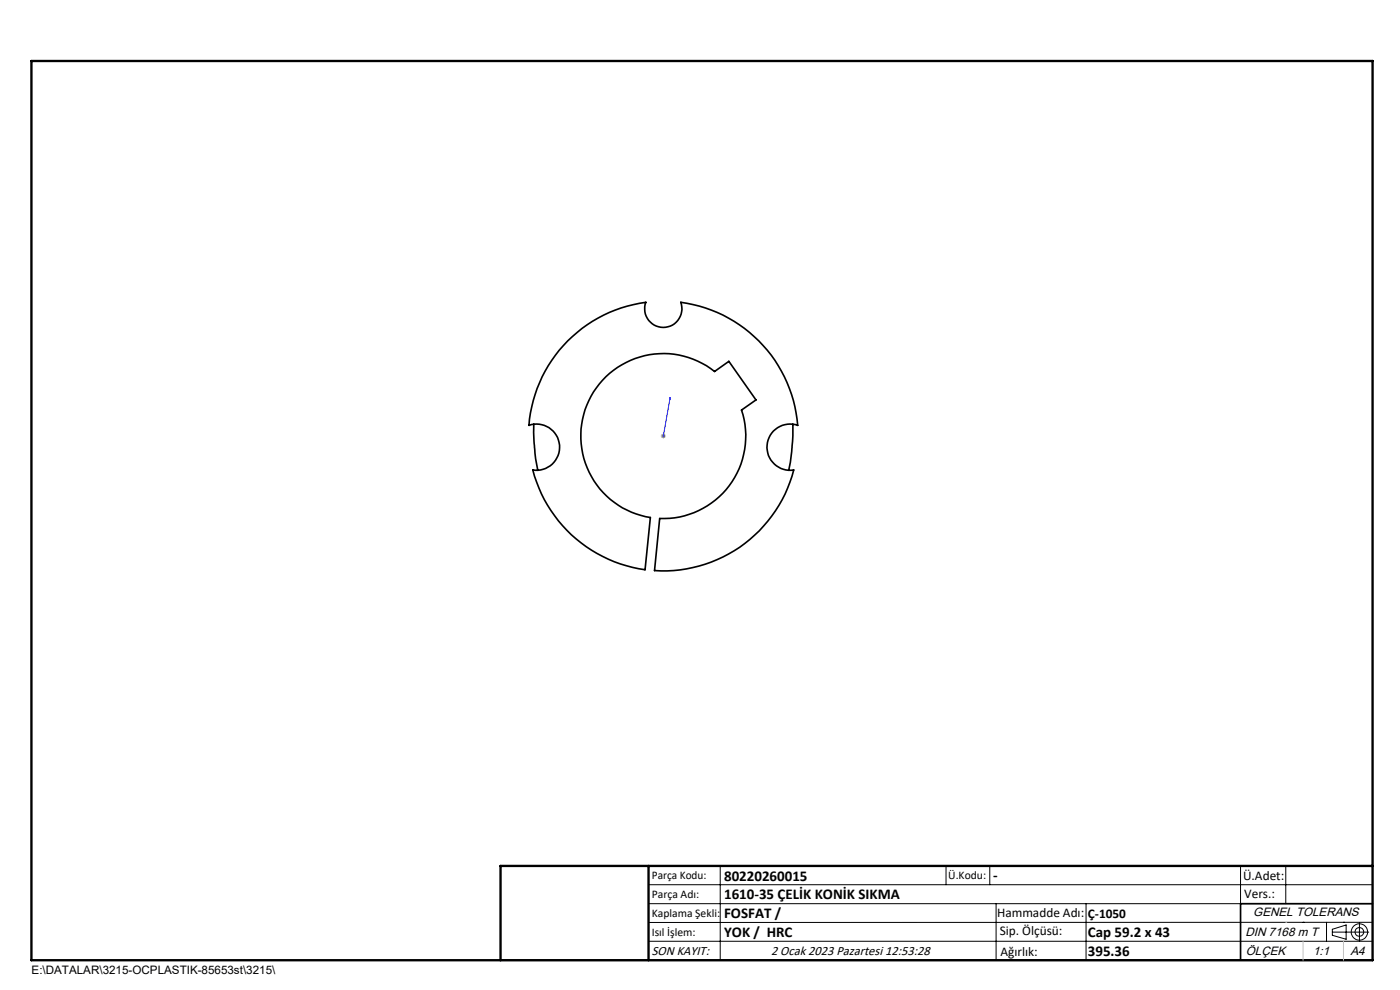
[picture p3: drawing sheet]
<svg xmlns="http://www.w3.org/2000/svg" width="297mm" height="210mm" viewBox="0 0 297 210" stroke-linecap="round" stroke-linejoin="round" font-family="sans-serif">
<path d="M120.4 72.3a28.7 28.7 0 0 1 16.6-8.2 4 4 0 0 0 3.7 5.4 4 4 0 0 0 3.7-5.4 28.6 28.6 0 0 1 24.8 26.1 4.9 4.9 0 0 0-6.5 4.2 4.9 4.9 0 0 0 5.7 5.3 28.5 28.5 0 0 1-29.5 21.3l1-11a17.5 17.5 0 0 0 17.4-23l3.1-2.2-5.8-8.1-3 2.1a17.5 17.5 0 0 0-26.9 6.7 17.5 17.5 0 0 0 13.3 24.3l-1.2 11.1a28.7 28.7 0 0 1-23.8-21.2 4.9 4.9 0 0 0 5.7-5.3 4.9 4.9 0 0 0-6.5-4.2 28.9 28.9 0 0 1 8.2-17.9zM113.2 90v1.7l.3 4.4 .6 3.7M168.2 90l-.2 5.8-.7 4M291.2 191.7h-28v12M106.2 203.7h185" fill="none" stroke="#000" stroke-width=".35"/>
<g fill="none" stroke="#000" stroke-width=".21">
<path d="M137.6 187.7h153.6M137.6 191.7h153.6M137.6 199.7h153.6M152.8 183.7v20M200.7 183.7v4M210 183.7v4M211.3 191.7v12M230.4 191.7v12M263.2 183.7v20M272.8 183.7v8M276.4 195.6h.1M281.4 195.6v4.1"/>
<path d="M282.6 197.7h7.8M282.6 197.1l3-.9v3l-3-.8zM285 195.6h.1M288.4 195.8v3.8M291.2 195.6l-153.6 .1"/>
<circle cx="288.4" cy="197.7" r="1.74"/>
<circle cx="288.4" cy="197.7" r=".93"/>
</g>
<path d="M140.7 92.4v.2zM140.7 92.5h.1M142.2 84.3l-.1 .4 .1-.4M142.2 84.3l-1.5 8.2" fill="none" stroke="#00f" stroke-width=".21"/>
<path d="M140.2 92.5h1M140.4 92.1l.7 .7M140.7 92v1M141.1 92.1l-.7 .7" fill="none" stroke="#808080" stroke-width=".21"/>
<path d="M6.7 12.9h284.5v190.8h-284.5zM137.6 183.7v20M291.2 183.7h-185v20" fill="none" stroke="#000" stroke-width=".5"/>
<path d="M272.8 195.6h.1M276.4 199.7v4M285 199.7v4" fill="none" stroke="#c0c0c0" stroke-width=".21"/>
<path d="M140.7 92.4v.2zM142.2 84.3l-.1 .4z" fill="#00f"/>
<g font-size="3.2">
<text x="153.6" y="186.8">80220260015</text>
<text x="153.6" y="190.8">1610-35 ÇELİK KONİK SIKMA</text>
<text x="210.7" y="186.6">-</text>
<text x="153.6" y="194.8">FOSFAT /</text>
<text x="153.6" y="198.8">YOK / HRC</text>
<text x="230.8" y="198.7">Cap 59.2 x 43</text>
<text x="230.8" y="202.8">395.36</text>
</g>
<g font-size="2.8">
<text x="263.7" y="186.7">Ü.Adet:</text>
<text x="263.9" y="190.5">Vers.:</text>
<text x="211.5" y="194.5">Hammadde Adı:</text>
<text x="230.8" y="194.7">Ç-1050</text>
<text x="138.3" y="202.6">SON KAYIT:</text>
<text x="163.6" y="202.6">2 Ocak 2023 Pazartesi 12:53:28</text>
<text x="212.1" y="198.4">Sip. Ölçüsü:</text>
<text x="212.2" y="202.7">Ağırlık:</text>
</g>
<g font-size="2.6">
<text x="265.9" y="194.4">GENEL TOLERANS</text>
<text x="264.2" y="198.5">DIN 7168 m T</text>
<text x="264.3" y="202.6">ÖLÇEK</text>
<text x="278.5" y="202.6">1:1</text>
<text x="286.5" y="202.6">A4</text>
</g>
<g font-size="2.5">
<text x="138.3" y="186.4">Parça Kodu:</text>
<text x="138.3" y="190.5">Parça Adı:</text>
<text x="201.2" y="186.5">Ü.Kodu:</text>
<text x="138.3" y="194.5">Kaplama Şekli:</text>
<text x="138.3" y="198.6">Isıl İşlem:</text>
<text x="6.7" y="206.7">E:\DATALAR\3215-OCPLASTIK-85653st\3215\</text>
</g>
</svg>
